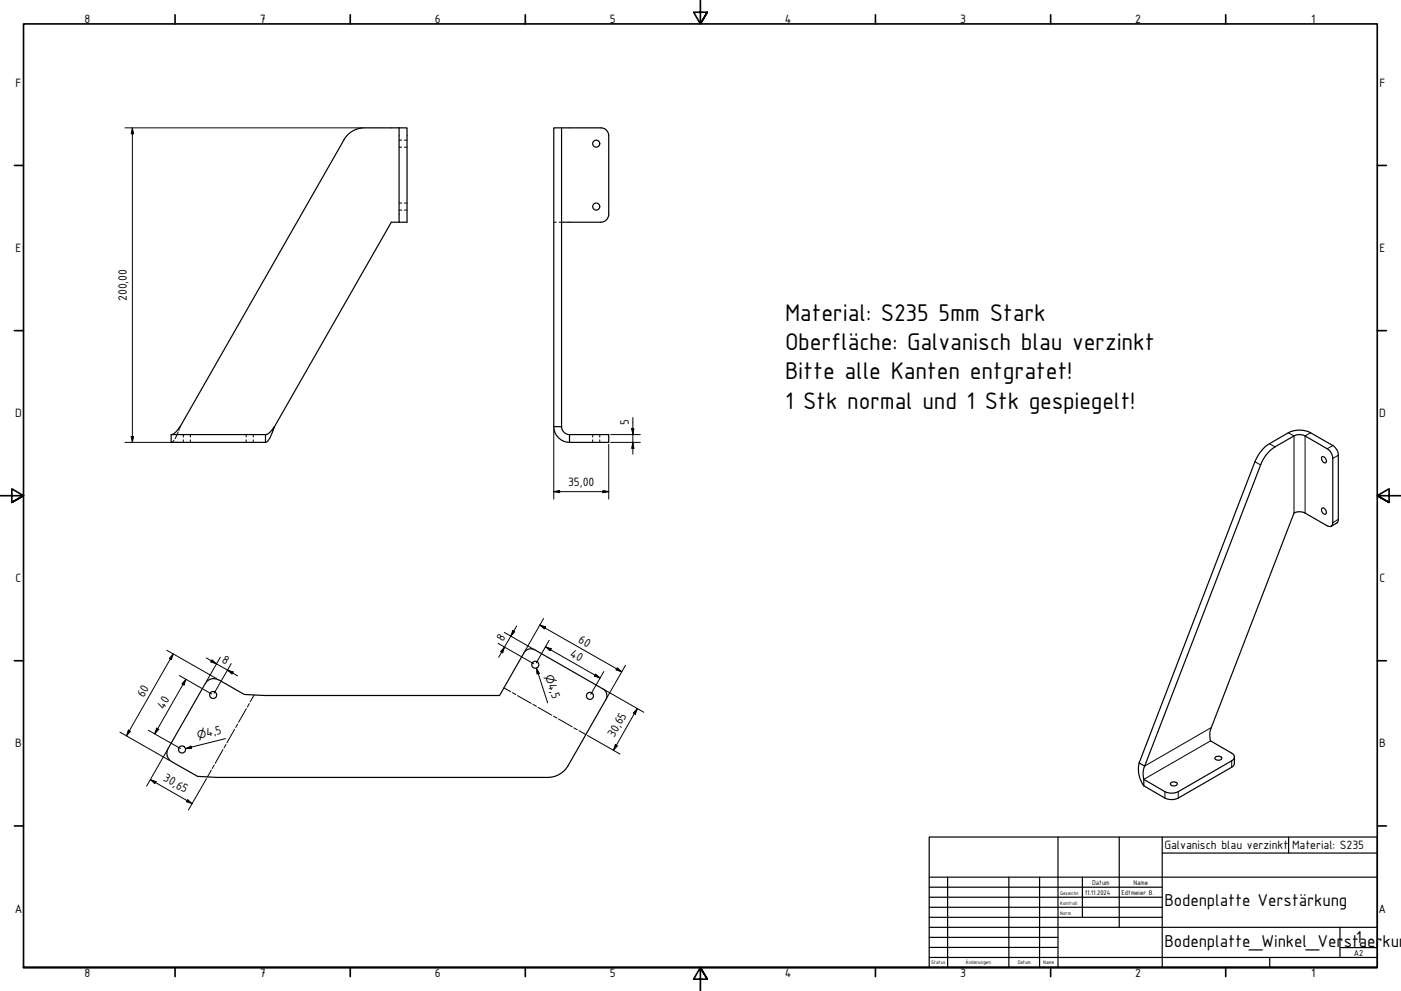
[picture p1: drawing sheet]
<svg xmlns="http://www.w3.org/2000/svg" width="594mm" height="420mm" viewBox="0 0 594 420" stroke-linecap="round" stroke-linejoin="round" font-family="sans-serif">
<!-- layer: Verdeckt (ISO) -->
<g fill="none" stroke="#000" stroke-width=".42">
<path d="M169.2 59.4h1.2M171.4 59.4h1.2M169.2 62.4h1.2M171.4 62.4h1.2M169.2 86.1h1.2M169.2 89.1h1.2M171.4 86.1h1.2M171.4 89.1h1.2M234.8 94.2h1.1M237 94.2h1.1M73.8 186.7l-1.2 .9M75.6 183.1l-1.4 2.9"/>
<path d="M76.4 180.9l-.6 1.5M77.7 184.3v1M77.7 186.5v1.1M80.7 184.3v1M80.7 186.5v1.1M104.4 184.3v1M104.4 186.5v1.1M107.4 184.3v1M107.4 186.5v1.1M251.3 184.3v1M251.3 186.5v1.1M254.3 184.3v1"/>
<path d="M254.3 186.5v1.1"/>
</g>
<!-- layer: Sichtbar (ISO) -->
<g fill="none" stroke="#000" stroke-width=".51">
<path d="M169.2 54.2h-14.7a10 10 0 0 0-8.7 5l-69.4 121.7a6.5 6.5 0 0 1-3.8 3.4M169.2 54.2h3.4v40h-3.4zM238.1 54.2h16.7a3.3 3.3 0 0 1 3.3 3.3v33.4M169.2 94.2h-3.3l-49.5 86.7M238.1 94.2h16.7M258.1 90.9a3.3 3.3 0 0 1-3.3 3.3M72.6 184.3h40v3.3h-40zM112.6 184.3a6.5 6.5 0 0 0 3.8-3.4l-1.9 4.7a2.84 2.84 0 0 1-1.9 2M234.8 180.9v-126.7h3.3v126.7M234.8 180.9a6.7 6.7 0 0 0 6.7 6.7M234.8 180.9h3.3M238.1 180.9a3.5 3.5 0 0 0 3.4 3.4"/>
<path d="M241.5 184.3h16.6v3.3h-16.6M241.5 184.3v3.3M560.5 193.7a1.64 1.64 0 0 1 1.6 .8 1.64 1.64 0 0 1 0 1.8 1.86 1.86 0 0 1-1.6-2.6zM560.5 215.5a1.61 1.61 0 0 1 1.6 .7 1.61 1.61 0 0 1 0 1.8 1.77 1.77 0 0 1-1.6-2.5zM564.5 223.1l2.4-1.4 .5-.8 .1-27.9a4.9 4.9 0 0 0-2.4-4.1l-9.3-5.4a10.4 10.4 0 0 0-9.5 0l-8 4.6a16.1 16.1 0 0 0-6.2 7.6l-49.1 127.7M87.1 289.7l-15.9 27.7M92.6 288.2a4 4 0 0 0-5.5 1.5M92.6 288.1l11 6.3 8.4 .5h99.8l10.4-18.2a3.4 3.4 0 0 1 4.6-1.2l28.9 16.6a3.3 3.3 0 0 1 1.2 4.5l-16 28a10 10 0 0 1-8.6 5h-140.2l-8.3-.4-11.1-6.3a4 4 0 0 1-1.4-5.5M483 323.4a11.9 11.9 0 0 0 2 9.8M483 323.4l2.4 1.4M485 330.4v2.8M485.4 324.8l49.1-127.7 2.1-3.9 1.9-2.1 2.1-1.6 8.1-4.7 2.4-.5 2.3 .5 9.4 5.5 1.2 1 .8 1.5 .3 1.6v27.2a1.41 1.41 0 0 1-.6 1.5 1.41 1.41 0 0 1-1.7-.2l-10.1-5.7-2.5-.2-1.5 .5-35 91a8.8 8.8 0 0 0-.4 5.6l9 5.2a1.71 1.71 0 0 1 1.2 1.6 1.71 1.71 0 0 1-1.2 1.7l-22.7 13-1.4 .5-1.8 .2-1.7-.3-9.7-5.6"/>
<path d="M485.4 324.8a8.4 8.4 0 0 0-.4 5.6M496.6 331.8l1.1-.3a1.08 1.08 0 0 1 1.4 1.2l-.9 .5a1.31 1.31 0 0 1-1.9-1.1zM515.4 320.9l1.2-.3a1.1 1.1 0 0 1 1.4 1.3l-1 .4-1.2-.1-.7-.6zM523.4 320.9v3.2l-1.1 1.2-23.4 13.4-1.6 .3-2.6-.3-9.7-5.5"/>
<circle cx="252.8" cy="60.9" r="1.49"/>
<circle cx="252.8" cy="87.6" r="1.49"/>
<circle cx="90.4" cy="294.7" r="1.49"/>
<circle cx="227" cy="281.8" r="1.49"/>
<circle cx="250.2" cy="295" r="1.49"/>
<circle cx="77.2" cy="317.8" r="1.49"/>
</g>
<!-- layer: Biegungsmittellinie (ISO) -->
<g fill="none" stroke="#000" stroke-width=".42">
<path d="M105.7 298.3l-.8 1.5M107.8 294.7l-1.7 2.8M213.7 291.6l2.9 1.7M217.3 293.7l1.5 .8M219.5 294.9l5.8 3.3M226 298.6l1.5 .8M228.2 299.9l5.7 3.3M94.6 317.8l-3.4 5.8M95.8 315.6l-.8 1.5M99.5 309.2l-3.3 5.7M100.8 307l-.9 1.4M104.5 300.5l-3.3 5.7"/>
<path d="M234.7 303.6l1.5 .9M236.9 304.8l5.7 3.3M243.3 308.6l1.5 .8M245.6 309.8l2.8 1.6M89.6 326.5l-1.7 2.9M90.9 324.3l-.9 1.5"/>
</g>
<!-- layer: Sichtbar schmal (ISO) -->
<path d="M532.1 195.7l2.4 1.4M538.3 188.1l2.3 1.4M546.3 183.5l2.4 1.3v32.7M555.8 183.5l-2.4 1.3v32.7M565.1 188.9l-2.3 1.4M567.5 193l-2.4 1.4M567.5 220.2l-2.4 1.4M513.3 314.1l-28.3 16.3M513.7 308.5l-28.3 16.3M494 335.6v2.8M499.6 335.6v2.8M522.3 322.6v2.7" fill="none" stroke="#000" stroke-width=".42"/>
<!-- layer: Rahmen (ISO) -->
<g fill="none" stroke="#000" stroke-width=".7">
<path d="M74.2 6.3v3.8M148.5 6.3v3.8M222.8 6.3v3.8M297 .2v9.9l-2.9-4.9h5.8l-2.9 4.9 2.9-4.9M371.2 6.3v3.8M445.5 6.3v3.8M519.7 6.3v3.8M6.1 70.1h3.9M584 70.1h3.9M6.1 140.2h3.9M584 140.2h3.9M0 210.2h10l-5-3v5.8l5-2.8-5 2.8"/>
<path d="M594 210.2h-10l5-3v5.8l-5-2.8 5 2.8M6.1 280.1h3.9M584 280.1h3.9M6.1 350.2h3.9M584 350.2h3.9M10 410.2v-400.1h574v400.1h-574h574M74.2 410.2v3.9M148.5 410.2v3.9M222.8 410.2v3.9M299.9 415.1l-2.9-4.9 2.9 4.9h-5.8l2.9-4.9v10M371.2 410.2v3.9M445.5 410.2v3.9"/>
<path d="M519.7 410.2v3.9"/>
</g>
<!-- layer: Titel (ISO) -->
<g fill="none" stroke="#000" stroke-width=".51">
<path d="M394 354.9h190v55.3h-190zM448.6 354.9v55.3M474.6 354.9v38.3M492.8 354.9v55.3M546.4 354.9v6.8M394 376.2h98.8M394 371.9h190M401.8 371.9v38.3M427.8 371.9v38.3M440.8 371.9v38.3M459 371.9v17M492.8 361.7h91.2"/>
<path d="M394 380.4h98.8M394 384.7h98.8M394 388.9h98.8M394 393.2h190M394 397.4h54.6M568.2 393.2v12.7M394 405.9h190M394 401.7h54.6M538.4 405.9v4.3M568.2 401.7h15.8"/>
</g>
<g fill="none" stroke="#000" stroke-width=".42">
<path d="M53 54.2h100.7M56.1 54.2l.5 2.5h-1zM56.1 54.2v133.4M268.4 177v15.6M53 187.6h22.8M55.6 185.1h1l-.5 2.5zM234.8 181.7v29.9M258.1 188.4v23.2M259 187.6h12.5M259 184.3h12.5M267.8 181.7h1l-.4 2.6zM268.4 187.6l.4 2.5h-1z"/>
<path d="M234.8 208.4l2.5-.5v1zM234.8 208.4h23.3M255.7 207.9l2.4 .5-2.4 .5zM70.7 275.7l21.2 12.1M73.5 277.3l-.9 2.4-.8-.5zM73.5 277.3l-19.8 34.7M87.4 278.9l13.4 7.7M89.9 279.8l1.9 1.7-2.4-.9zM93.4 278.7l-5.9 10.3M211.2 272.8l15.1 8.6M213.9 268.1l12.2 7M213.9 274.4l-.7 2.4-.9-.5z"/>
<path d="M217.4 267.3l.8 .5-1.6 1.9zM219.1 265.4l-7.6 13.3M228.9 265l2.4 .8-.5 .9zM228.9 265l34.8 19.8M230.5 262.2l-7.9 13.9M231.3 274.2l2.4 .9-.5 .8zM231.3 274.2l23.1 13.2M232.9 271.5l-5.5 9.6M76.1 286.4l13.6 7.8M78.9 288l-.9 2.4-.8-.5zM78.9 288l-13.3 23.1M96.5 284.1l2.4 .8-.5 .9z"/>
<path d="M98 281.3l-7.2 12.6M227.5 283.3l1.2 2.2-1 .3zM227.5 283.3l4.7 14.7M252.5 285.8l1.9 1.6-2.4-.7zM256 284.7l-5.5 9.7M256.3 292.5l16.7 9.5M261.7 283.1l2 1.7-2.5-.8zM265.2 282l-7.9 13.9M50.9 310.4l21.1 12.1M54.4 309.5l.9 .5-1.6 2zM62.9 309.6l13.6 7.8M66.4 308.7l.9 .5-1.7 1.9z"/>
<path d="M70.9 318.1l-8.7 15.2M78.7 317.4l2.3-1.1 .2 1zM95.6 313.2l-16.9 4.2M249.1 311.8l13.8 7.9M260.9 315.7l.9 .5-1.7 1.9zM270.3 300.4l-.9 2.4-.9-.5zM270.3 300.4l-10.2 17.7M63.8 330.6l2.4 .8-.5 .8zM63.8 330.6l17.7 10.1M79.6 339l1.9 1.7-2.4-.8zM87.6 330.1l-7.7 13.4"/>
</g>
<g fill="#000">
<path d="M56.1 54.2l.5 2.5h-1z" fill-rule="evenodd"/>
<path d="M55.6 185.1h1l-.5 2.5z" fill-rule="evenodd"/>
<path d="M267.8 181.7h1l-.4 2.6z" fill-rule="evenodd"/>
<path d="M268.4 187.6l.4 2.5h-1z" fill-rule="evenodd"/>
<path d="M234.8 208.4l2.5-.5v1z" fill-rule="evenodd"/>
<path d="M255.7 207.9l2.4 .5-2.4 .5z" fill-rule="evenodd"/>
<path d="M73.5 277.3l-.9 2.4-.8-.5z" fill-rule="evenodd"/>
<path d="M213.9 274.4l-.7 2.4-.9-.5z" fill-rule="evenodd"/>
<path d="M217.4 267.3l.8 .5-1.6 1.9z" fill-rule="evenodd"/>
<path d="M228.9 265l2.4 .8-.5 .9z" fill-rule="evenodd"/>
<path d="M231.3 274.2l2.4 .9-.5 .8z" fill-rule="evenodd"/>
<path d="M78.9 288l-.9 2.4-.8-.5z" fill-rule="evenodd"/>
<path d="M89.9 279.8l1.9 1.7-2.4-.9z" fill-rule="evenodd"/>
<path d="M96.5 284.1l2.4 .8-.5 .9z" fill-rule="evenodd"/>
<path d="M227.5 283.3l1.2 2.2-1 .3z" fill-rule="evenodd"/>
<path d="M252.5 285.8l1.9 1.6-2.4-.7z" fill-rule="evenodd"/>
<path d="M261.7 283.1l2 1.7-2.5-.8z" fill-rule="evenodd"/>
<path d="M54.4 309.5l.9 .5-1.6 2z" fill-rule="evenodd"/>
<path d="M66.4 308.7l.9 .5-1.7 1.9z" fill-rule="evenodd"/>
<path d="M78.7 317.4l2.3-1.1 .2 1z" fill-rule="evenodd"/>
<path d="M260.9 315.7l.9 .5-1.7 1.9z" fill-rule="evenodd"/>
<path d="M270.3 300.4l-.9 2.4-.9-.5z" fill-rule="evenodd"/>
<path d="M63.8 330.6l2.4 .8-.5 .8z" fill-rule="evenodd"/>
<path d="M79.6 339l1.9 1.7-2.4-.8z" fill-rule="evenodd"/>
</g>
<g font-size="11">
<text x="332.9" y="136">Material: S235</text>
<text x="398" y="136">5mm Stark</text>
<text x="332.9" y="148.4">Oberfläche: Galvanisch blau verzinkt</text>
<text x="332.9" y="160.9">Bitte alle Kanten entgratet!</text>
</g>
<text font-size="10.9" x="332.9" y="173.4">1 Stk normal und 1 Stk gespiegelt!</text>
<g font-size="7.9">
<text x="493.8" y="384.3">Bodenplatte Verstärkung</text>
<text x="493.8" y="401.3">Bodenplatte_Winkel_Ver</text>
<text x="569.8" y="401.3">st1aer</text>
<text x="586.2" y="401.3">kun</text>
</g>
<g font-size="5.5">
<text x="35.9" y="9.8">8</text>
<text x="110.2" y="9.8">7</text>
<text x="184.4" y="9.8">6</text>
<text x="258.6" y="9.8">5</text>
<text x="332.7" y="9.8">4</text>
<text x="407.2" y="9.8">3</text>
<text x="481.4" y="9.8">2</text>
<text x="556" y="9.8">1</text>
<text x="6.6" y="36.9">F</text>
<text x="584.9" y="36.9">F</text>
<text x="6.6" y="106.9">E</text>
<text x="584.9" y="106.9">E</text>
<text x="53.8" y="127.6" transform="rotate(-90 53.8 127.6)">200,00</text>
<text x="6.5" y="176.9">D</text>
<text x="584.8" y="176.9">D</text>
<text x="266.7" y="180.3" transform="rotate(-90 266.7 180.3)">5</text>
<text x="241" y="206.1">35,00</text>
<text x="6.6" y="246.9">C</text>
<text x="584.9" y="246.9">C</text>
<text x="213.3" y="272.3" transform="rotate(-60 213.3 272.3)">8</text>
<text x="244.9" y="272.3" transform="rotate(30 244.9 272.3)">60</text>
<text x="93.9" y="280.8" transform="rotate(30 93.9 280.8)">8</text>
<text x="241.4" y="278.2" transform="rotate(30 241.4 278.2)">40</text>
<text x="232.3" y="290.3" transform="rotate(72 232.3 290.3)">4,5</text>
<text x="61" y="296" transform="rotate(-60 61 296)">60</text>
<text x="69.5" y="301.1" transform="rotate(-60 69.5 301.1)">40</text>
<text x="6.5" y="316.9">B</text>
<text x="87.9" y="312.5" transform="rotate(-14 87.9 312.5)">4,5</text>
<text x="260.4" y="312.9" transform="rotate(-60 260.4 312.9)">30,65</text>
<text x="584.8" y="316.9">B</text>
<text x="69" y="330.9" transform="rotate(30 69 330.9)">30,65</text>
<text x="493.8" y="359.9">Galvanisch blau verzinkt</text>
<text x="547.9" y="359.9">Material: S235</text>
<text x="6.3" y="386.9">A</text>
<text x="584.6" y="386.9">A</text>
<text x="35.9" y="414.1">8</text>
<text x="110.2" y="414.1">7</text>
<text x="184.4" y="414.1">6</text>
<text x="258.6" y="414.1">5</text>
<text x="332.7" y="414.1">4</text>
<text x="407.2" y="414.1">3</text>
<text x="481.4" y="414.1">2</text>
<text x="556" y="414.1">1</text>
</g>
<g font-size="4.6">
<text x="231.1" y="286.6" transform="rotate(72 231.1 286.6)">⌀</text>
<text x="84.1" y="313.5" transform="rotate(-14 84.1 313.5)">⌀</text>
</g>
<text font-size="3.9" x="574.1" y="405.1">A2</text>
<g font-size="3.1">
<text x="463.1" y="375.1">Datum</text>
<text x="480.6" y="375.1">Name</text>
<text x="460" y="379.4">11.11.2024</text>
<text x="475.6" y="379.4">Edtmeier B.</text>
</g>
<g font-size="2.3">
<text x="449.6" y="379.4">Gezeichn</text>
<text x="449.6" y="383.6">Kontroll</text>
<text x="449.6" y="387.9">Norm</text>
<text x="394.8" y="408.8">Status</text>
<text x="409.4" y="408.8">Änderungen</text>
<text x="431.5" y="408.8">Datum</text>
<text x="442.4" y="408.8">Name</text>
</g>
</svg>
